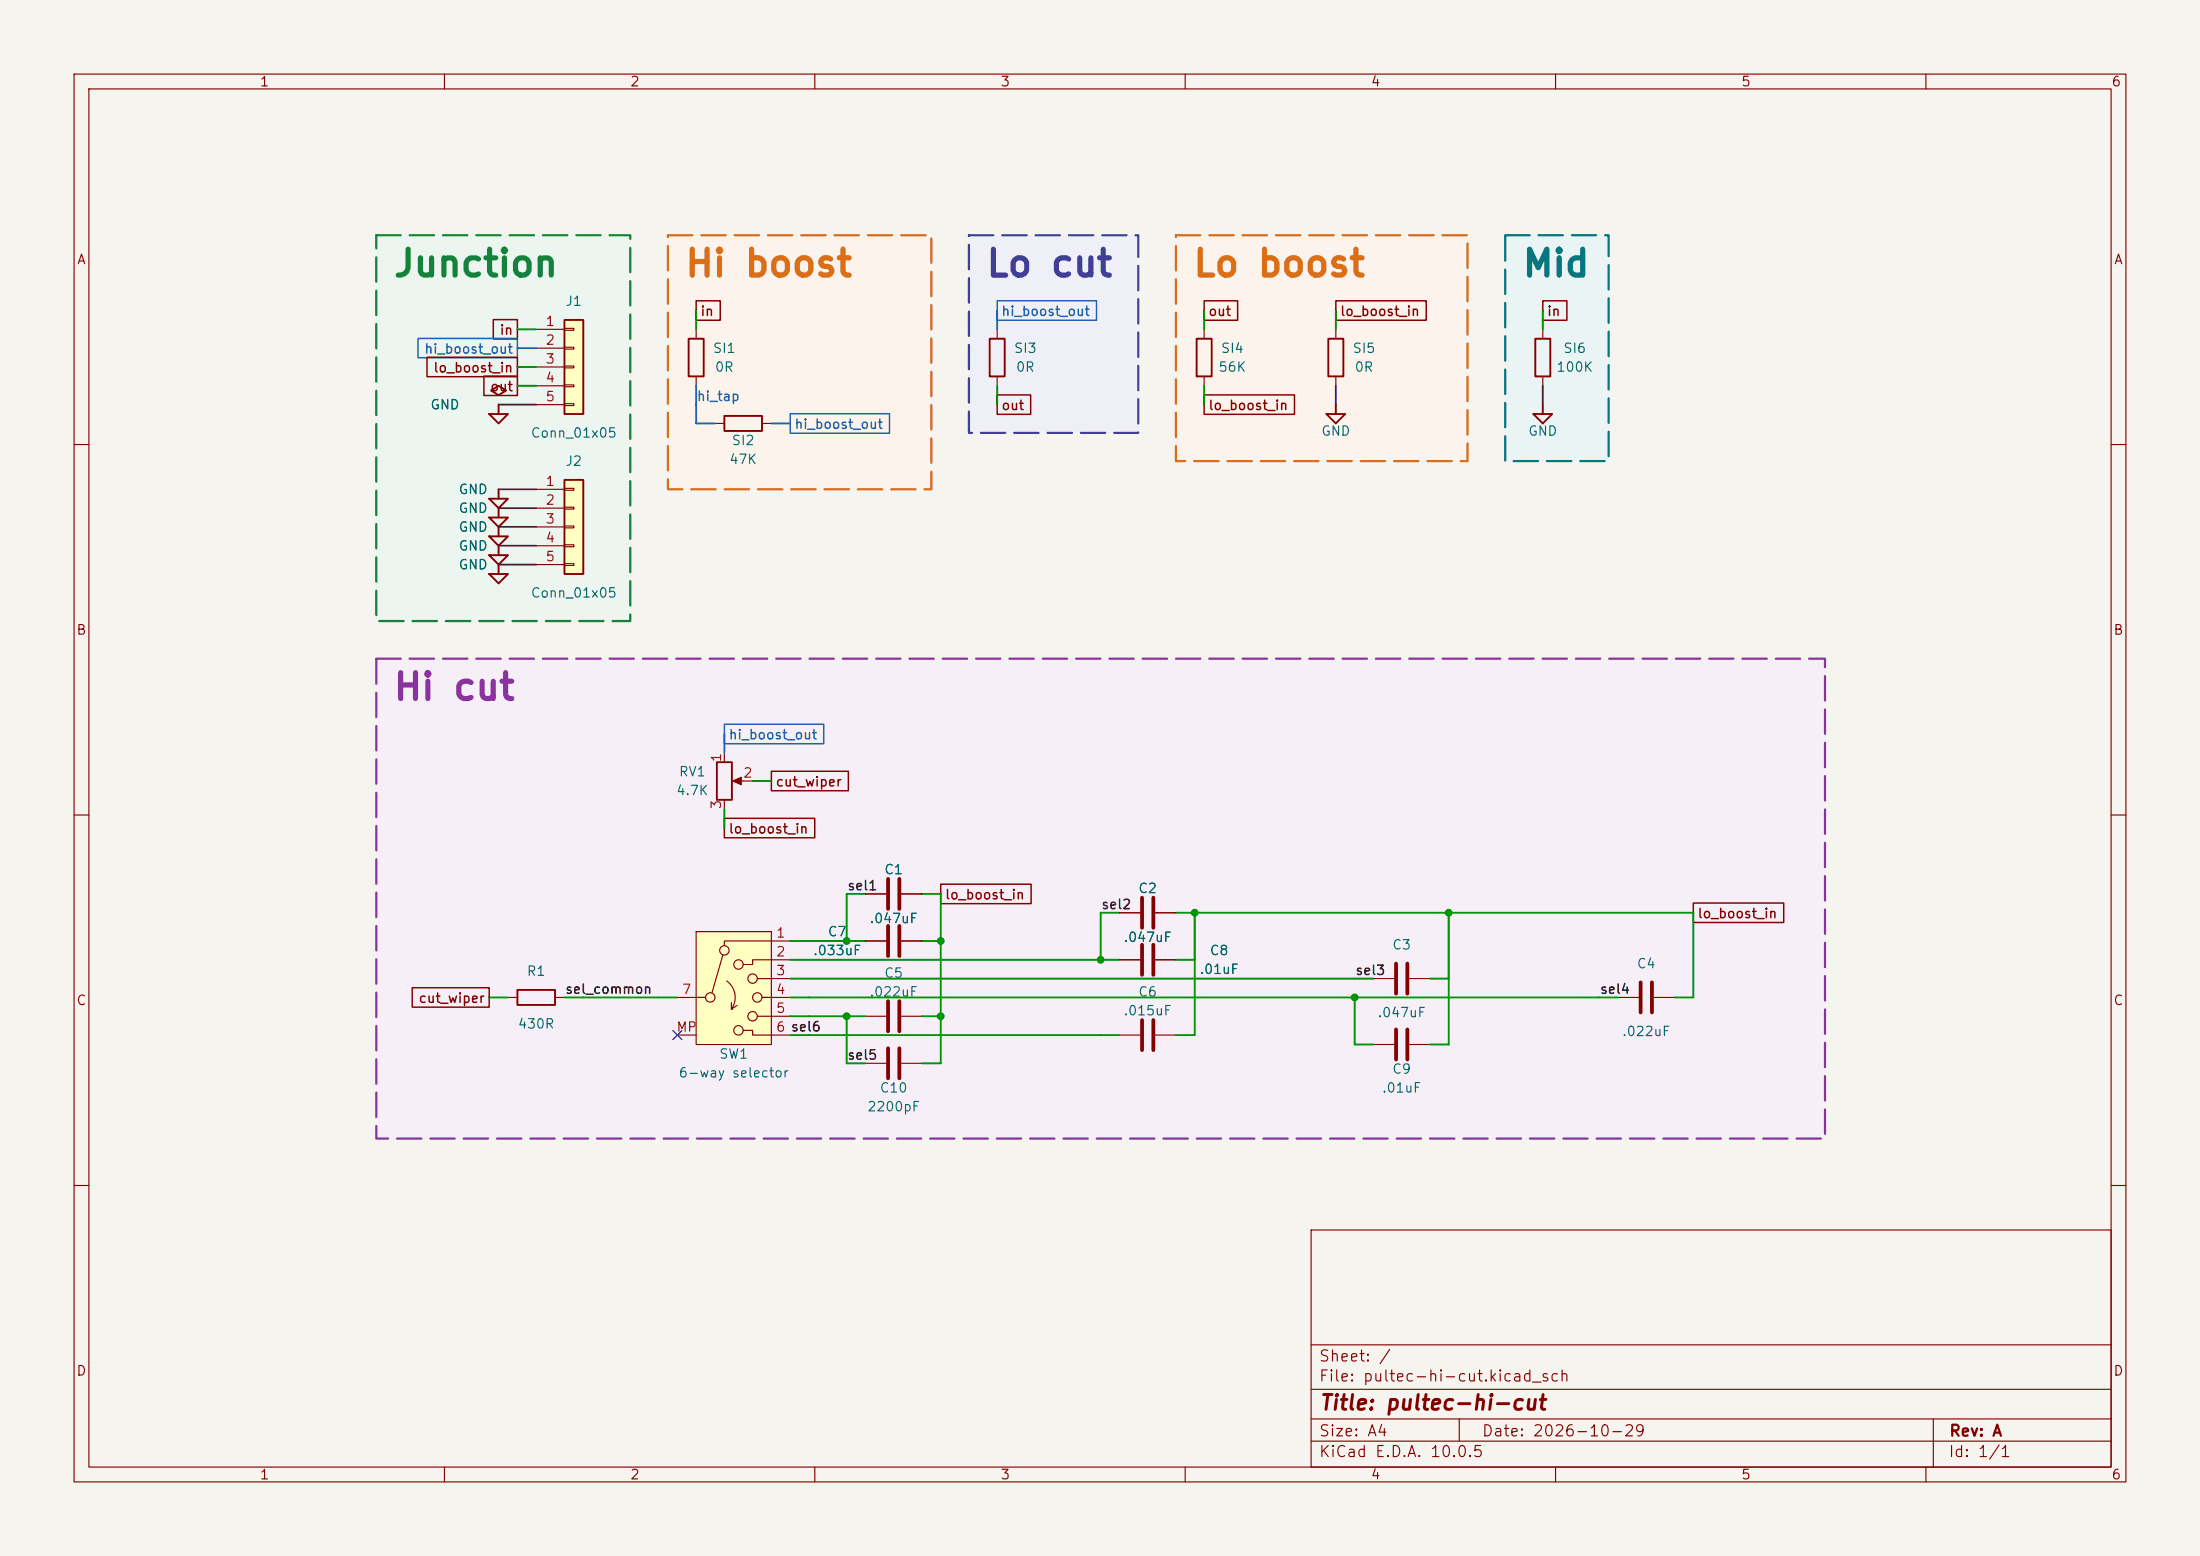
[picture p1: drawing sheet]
<svg xmlns="http://www.w3.org/2000/svg" width="297mm" height="210mm" viewBox="0 0 297 210" stroke-linecap="round" stroke-linejoin="round" font-family="sans-serif">
<path d="M0 0h297v210h-297z" fill="#f5f4ef" stroke="#f5f4ef" stroke-width=".14"/>
<g fill="none" stroke="#840000" stroke-width=".15">
<path d="M10 10h277v190h-277zM12 12h273v186h-273zM60 10v2M110 10v2M160 10v2M210 10v2M260 10v2M10 60h2M285 60h2M10 110h2M285 110h2M10 160h2"/>
<path d="M177 166h108v32h-108zM285 160h2M60 198v2M110 198v2M160 198v2M177 194.5h108M177 191.5h108M177 187.5h108M177 181.5h108M197 191.5v3M210 198v2M260 198v2"/>
<path d="M261 191.5v6.5"/>
</g>
<path d="M130.8 31.8h22.9v26.6h-22.9z" fill="#efeff8"/>
<path d="M158.7 31.8h39.4v30.4h-39.4z" fill="#fcf3ec"/>
<path d="M203.2 31.8h14v30.4h-14z" fill="#ebf4f5"/>
<path d="M50.8 31.8h34.3v52h-34.3z" fill="#ecf5ef"/>
<path d="M50.8 88.9h195.6v64.8h-195.6z" fill="#f6eff7"/>
<path d="M90.2 31.8h35.5v34.2h-35.5z" fill="#fcf3ec"/>
<path d="M188.5 138.9v4.1M190 138.9v4.1" fill="none" stroke="#840000" stroke-width=".51"/>
<path d="M185.4 141h2.8M190.2 141h2.8" fill="none" stroke="#840000" stroke-width=".15"/>
<path d="M179.1 55.9h2.5l-1.3 1.3zM180.3 54.6v1.3" fill="none" stroke="#840000" stroke-width=".25"/>
<path d="M94 125.7h10.1v15.3h-10.1z" fill="#ffffc2"/>
<g fill="none" stroke="#840000" stroke-width=".15">
<path d="M134.6 44.5v1.2M134.6 50.8v1.3M162.6 44.5v1.2M162.6 50.8v1.3M208.3 44.5v1.2M208.3 50.8v1.3M91.4 134.6h3.8M91.4 139.7h2.6M94 125.7h10.1v15.3h-10.1zM97.6 128.9l-1.5 5.1M98.1 132.4a2.73 2.73 0 0 1 .6 3.8M98.7 136.2h.1"/>
<path d="M98.7 135.3v.9M99.5 135.7l-.8 .5M100.3 139.1h1.3v.6h5.1M102.2 132.1h4.5M102.2 137.2h4.5M102.9 134.6h3.8M106.7 127h-8.9v.6M106.7 129.5h-5.1v.7h-1.3"/>
<circle cx="95.9" cy="134.6" r=".63"/>
<circle cx="97.8" cy="128.3" r=".63"/>
<circle cx="99.7" cy="130.2" r=".63"/>
<circle cx="99.7" cy="139.1" r=".63"/>
<circle cx="101.6" cy="132.1" r=".63"/>
<circle cx="101.6" cy="137.2" r=".63"/>
<circle cx="102.2" cy="134.6" r=".63"/>
</g>
<path d="M133.6 45.7h2v5.1h-2zM161.5 45.7h2.1v5.1h-2.1zM207 55.9h2.5l-1.2 1.3zM207.3 45.7h2v5.1h-2zM208.3 54.6v1.3" fill="none" stroke="#840000" stroke-width=".25"/>
<path d="M76.2 64.8h2.5v12.7h-2.5z" fill="#ffffc2"/>
<g fill="none" stroke="#840000" stroke-width=".25">
<path d="M66 55.9h2.6l-1.3 1.3zM66.3 52.7l1-.6 1 .6-1 .6zM67.3 54.6v1.3M66 72.4h2.6l-1.3 1.3zM66 74.9h2.6l-1.3 1.3zM66 69.9h2.6l-1.3 1.2zM66 77.5h2.6l-1.3 1.2zM66 67.3h2.6l-1.3 1.3zM67.3 66v1.3M67.3 68.6v1.3M67.3 71.1v1.3M67.3 73.7v1.2"/>
<path d="M67.3 76.2v1.3M76.2 64.8h2.5v12.7h-2.5z"/>
</g>
<path d="M72.4 66h3.8M72.4 68.6h3.8M72.4 71.1h3.8M72.4 73.7h3.8M72.4 76.2h3.8M76.2 65.9h1.3v.3h-1.3zM76.2 68.5h1.3v.2h-1.3zM76.2 71h1.3v.2h-1.3zM76.2 73.5h1.3v.3h-1.3zM76.2 76.1h1.3v.2h-1.3z" fill="none" stroke="#840000" stroke-width=".15"/>
<path d="M76.2 43.2h2.5v12.7h-2.5z" fill="#ffffc2"/>
<path d="M76.2 43.2h2.5v12.7h-2.5zM93 45.7h2v5.1h-2zM97.8 56.1h5.1v2.1h-5.1zM179.3 45.7h2.1v5.1h-2.1zM96.8 102.9h2v5.1h-2zM69.8 133.6h5.1v2h-5.1z" fill="none" stroke="#840000" stroke-width=".25"/>
<g fill="none" stroke="#840000" stroke-width=".15">
<path d="M72.4 44.5h3.8M72.4 47h3.8M72.4 49.5h3.8M72.4 52.1h3.8M72.4 54.6h3.8M76.2 44.3h1.3v.3h-1.3zM76.2 46.9h1.3v.2h-1.3zM76.2 49.4h1.3v.3h-1.3zM76.2 51.9h1.3v.3h-1.3zM76.2 54.5h1.3v.2h-1.3zM94 44.5v1.2M94 50.8v1.3"/>
<path d="M96.5 57.2h1.3M102.9 57.2h1.2M180.3 44.5v1.2M180.3 50.8v1.3M97.8 101.6v1.3M97.8 108v1.2M99.3 105.4h2.3M68.6 134.6h1.2M74.9 134.6h1.3M116.8 137.2h2.8M116.8 120.7h2.8M116.8 127h2.8"/>
<path d="M121.7 137.2h2.8M121.7 120.7h2.8M121.7 127h2.8M151.1 129.5h2.8M151.1 139.7h2.8M151.1 123.2h2.8M156 129.5h2.7M156 139.7h2.7M156 123.2h2.7M185.4 132.1h2.8M190.2 132.1h2.8M218.4 134.6h2.8"/>
<path d="M223.3 134.6h2.8M116.8 143.5h2.8M121.7 143.5h2.8"/>
</g>
<g fill="none" stroke="#840000" stroke-width=".51">
<path d="M119.9 118.6v4.1M121.4 118.6v4.1M119.9 125v4M119.9 135.1v4.1M121.4 125v4M121.4 135.1v4.1M154.2 121.2v4M154.2 127.5v4.1M154.2 137.7v4M155.7 121.2v4M155.7 127.5v4.1M155.7 137.7v4"/>
<path d="M188.5 130v4.1M190 130v4.1M221.5 132.6v4.1M223 132.6v4.1M119.9 141.5v4M121.4 141.5v4"/>
</g>
<path d="M98.9 105.4l1.2-.5v1z" fill="#840000" stroke="#840000" stroke-width=".15"/>
<g fill="none" stroke="#840000" stroke-width=".2">
<path d="M57.6 48.2h12.2v2.6h-12.2zM65.3 50.8h4.5v2.6h-4.5zM66.6 43.1h3.2v2.7h-3.2zM94 40.6h3.2v2.6h-3.2zM134.6 53.3h4.5v2.6h-4.5zM162.6 40.6h4.5v2.6h-4.5zM162.6 53.3h12.2v2.6h-12.2zM180.3 40.6h12.2v2.6h-12.2zM208.3 40.6h3.2v2.6h-3.2zM97.8 110.4h12.2v2.7h-12.2zM104.1 104.1h10.4v2.6h-10.4zM127 119.3h12.2v2.7h-12.2z"/>
<path d="M55.7 133.3h10.3v2.6h-10.3zM228.6 121.9h12.2v2.6h-12.2z"/>
</g>
<path d="M56.4 45.7h13.4v2.6h-13.4zM106.7 55.8h13.4v2.7h-13.4zM134.6 40.6h13.4v2.6h-13.4zM97.8 97.7h13.4v2.7h-13.4z" fill="none" stroke="#1e5ac8" stroke-width=".2"/>
<g fill="none" stroke="#009600" stroke-width=".25">
<path d="M69.8 44.5h2.6M69.8 49.5h2.6M69.8 52.1h2.6M94 41.9v2.6M134.6 52.1v2.5M162.6 41.9v2.6M162.6 52.1v2.5M180.3 41.9v2.6M208.3 41.9v2.6M97.8 109.2v2.6M101.6 105.4h2.5M66 134.6h2.6"/>
<path d="M76.2 134.6h15.2M106.7 137.2h10.1M106.7 129.5h44.4M106.7 132.1h78.7M106.7 134.6h111.7M106.7 139.7h44.4M106.7 127h10.1M114.3 137.2v6.3h2.5M116.8 120.7h-2.5v6.3M124.5 120.7h2.5v22.8h-2.5M124.5 137.2h2.5M124.5 127h2.5"/>
<path d="M151.1 123.2h-2.5v6.3M158.7 129.5h2.6M158.7 123.2h69.9v11.4h-2.5M161.3 123.2v16.5h-2.6M182.9 134.6v6.4h2.5M193 132.1h2.6M195.6 123.2v17.8h-2.6"/>
</g>
<path d="M67.3 54.6h5.1M180.3 52.1v2.5M208.3 52.1v2.5M67.3 66h5.1M67.3 68.6h5.1M67.3 71.1h5.1M67.3 76.2h5.1M67.3 73.7h5.1" fill="none" stroke="#464646" stroke-width=".25"/>
<path d="M69.8 47h2.6M94 52.1v5.1h2.5M104.1 57.2h2.6M134.6 41.9v2.6M97.8 99.1v2.5" fill="none" stroke="#1e5ac8" stroke-width=".25"/>
<path d="M90.8 139.1l1.2 1.2M92 139.1l-1.2 1.2" fill="none" stroke="#000084" stroke-width=".15"/>
<path d="M130.8 31.8h22.9v26.6h-22.9z" fill="none" stroke="#3c3caa" stroke-width=".3" stroke-dasharray="3.3 1.2"/>
<path d="M90.2 31.8h35.5v34.2h-35.5zM158.7 31.8h39.4v30.4h-39.4z" fill="none" stroke="#dc6e14" stroke-width=".3" stroke-dasharray="3.3 1.2"/>
<path d="M203.2 31.8h14v30.4h-14z" fill="none" stroke="#007882" stroke-width=".3" stroke-dasharray="3.3 1.2"/>
<path d="M50.8 31.8h34.3v52h-34.3z" fill="none" stroke="#14823c" stroke-width=".3" stroke-dasharray="3.3 1.2"/>
<path d="M50.8 88.9h195.6v64.8h-195.6z" fill="none" stroke="#8c32a0" stroke-width=".3" stroke-dasharray="3.3 1.2"/>
<g fill="#009600" stroke="#009600" stroke-width=".14">
<circle cx="161.3" cy="123.2" r=".46"/>
<circle cx="182.9" cy="134.6" r=".46"/>
<circle cx="195.6" cy="123.2" r=".46"/>
<circle cx="127" cy="127" r=".46"/>
<circle cx="127" cy="137.2" r=".46"/>
<circle cx="114.3" cy="127" r=".46"/>
<circle cx="114.3" cy="137.2" r=".46"/>
<circle cx="148.6" cy="129.5" r=".46"/>
</g>
<text font-size="3.5" fill="#14823c" x="52.9" y="38.2">Junction</text>
<g font-size="3.5" fill="#dc6e14">
<text x="92.3" y="38.2">Hi boost</text>
<text x="160.9" y="38.2">Lo boost</text>
</g>
<text font-size="3.5" fill="#3c3caa" x="132.9" y="38.2">Lo cut</text>
<text font-size="3.5" fill="#007882" x="205.3" y="38.2">Mid</text>
<text font-size="3.5" fill="#8c32a0" x="52.9" y="95.3">Hi cut</text>
<text font-size="2" fill="#840000" x="178" y="190.8">Title: pultec-hi-cut</text>
<g font-size="1.5" fill="#840000">
<text x="178" y="184.1">Sheet: /</text>
<text x="178" y="186.8">File: pultec-hi-cut.kicad_sch</text>
<text x="178" y="197">KiCad E.D.A. 10.0.5</text>
<text x="178" y="194.2">Size: A4</text>
<text x="200" y="194.2">Date: 2026-10-29</text>
<text x="263" y="197">Id: 1/1</text>
<text x="263" y="194.2">Rev: A</text>
</g>
<g font-size="1.3" fill="#840000">
<text x="35" y="12">1</text>
<text x="85" y="12">2</text>
<text x="135" y="12">3</text>
<text x="185" y="12">4</text>
<text x="235" y="12">5</text>
<text x="285" y="12">6</text>
<text x="10.3" y="36">A</text>
<text x="285.3" y="36">A</text>
<text x="67.4" y="45.5">in</text>
<text x="94.5" y="43">in</text>
<text x="163" y="43">out</text>
<text x="180.8" y="43">lo_boost_in</text>
<text x="208.8" y="43">in</text>
<text x="58.4" y="50.6">lo_boost_in</text>
<text x="66.1" y="53.1">out</text>
<text x="135.1" y="55.7">out</text>
<text x="163" y="55.7">lo_boost_in</text>
<text x="10.2" y="86">B</text>
<text x="285.2" y="86">B</text>
<text x="104.6" y="106.5">cut_wiper</text>
<text x="98.3" y="112.8">lo_boost_in</text>
<text x="127.5" y="121.7">lo_boost_in</text>
<text x="229.1" y="124.2">lo_boost_in</text>
<text x="10.2" y="136">C</text>
<text x="56.4" y="135.7">cut_wiper</text>
<text x="285.2" y="136">C</text>
<text x="10.2" y="186">D</text>
<text x="285.2" y="186">D</text>
<text x="35" y="200">1</text>
<text x="85" y="200">2</text>
<text x="135" y="200">3</text>
<text x="185" y="200">4</text>
<text x="235" y="200">5</text>
<text x="285" y="200">6</text>
</g>
<g font-size="1.3" fill="#006464">
<text x="76.3" y="41.6">J1</text>
<text x="96.2" y="48">SI1</text>
<text x="136.8" y="48">SI3</text>
<text x="164.7" y="48">SI4</text>
<text x="182.5" y="48">SI5</text>
<text x="211" y="48">SI6</text>
<text x="96.4" y="50.5">0R</text>
<text x="137.1" y="50.5">0R</text>
<text x="164.4" y="50.5">56K</text>
<text x="182.8" y="50.5">0R</text>
<text x="210" y="50.5">100K</text>
<text x="58" y="55.6">GND</text>
<text x="71.6" y="59.4">Conn_01x05</text>
<text x="178.3" y="59.1">GND</text>
<text x="206.2" y="59.1">GND</text>
<text x="76.3" y="63.2">J2</text>
<text x="98.4" y="62.9">47K</text>
<text x="98.7" y="60.4">SI2</text>
<text x="61.8" y="69.5">GND</text>
<text x="61.8" y="67">GND</text>
<text x="61.8" y="72.1">GND</text>
<text x="61.8" y="74.6">GND</text>
<text x="61.8" y="77.2">GND</text>
<text x="71.6" y="81">Conn_01x05</text>
<text x="91.2" y="107.6">4.7K</text>
<text x="91.6" y="105.1">RV1</text>
<text x="119.3" y="118.3">C1</text>
<text x="117.3" y="124.9">.047uF</text>
<text x="153.6" y="120.9">C2</text>
<text x="109.7" y="129.2">.033uF</text>
<text x="111.7" y="126.7">C7</text>
<text x="151.6" y="127.5">.047uF</text>
<text x="161.8" y="131.8">.01uF</text>
<text x="163.2" y="129.2">C8</text>
<text x="187.9" y="128.5">C3</text>
<text x="220.9" y="131">C4</text>
<text x="71" y="132">R1</text>
<text x="117.3" y="134.8">.022uF</text>
<text x="119.3" y="132.3">C5</text>
<text x="151.6" y="137.4">.015uF</text>
<text x="153.6" y="134.8">C6</text>
<text x="185.9" y="137.6">.047uF</text>
<text x="69.8" y="139.1">430R</text>
<text x="97" y="143.2">SW1</text>
<text x="218.9" y="140.2">.022uF</text>
<text x="91.5" y="145.7">6-way selector</text>
<text x="118.7" y="147.8">C10</text>
<text x="186.5" y="147.8">.01uF</text>
<text x="187.9" y="145.2">C9</text>
<text x="117" y="150.3">2200pF</text>
</g>
<g font-size="1.3" fill="#a90000">
<text x="73.6" y="44.3">1</text>
<text x="73.6" y="46.9">2</text>
<text x="73.6" y="49.4">3</text>
<text x="73.6" y="51.9">4</text>
<text x="73.6" y="54.5">5</text>
<text x="73.6" y="65.9">1</text>
<text x="73.6" y="68.4">2</text>
<text x="73.6" y="71">3</text>
<text x="73.6" y="73.5">4</text>
<text x="73.6" y="76.1">5</text>
<text x="97.7" y="103" transform="rotate(-90 97.7 103)">1</text>
<text x="100.2" y="105.3">2</text>
<text x="97.7" y="109.3" transform="rotate(-90 97.7 109.3)">3</text>
<text x="104.7" y="126.9">1</text>
<text x="104.7" y="129.4">2</text>
<text x="104.7" y="131.9">3</text>
<text x="92" y="134.5">7</text>
<text x="104.7" y="134.5">4</text>
<text x="104.7" y="137">5</text>
<text x="91.2" y="139.6">MP</text>
<text x="104.7" y="139.6">6 sel6</text>
</g>
<g font-size="1.3" fill="#1e5ac8">
<text x="135.1" y="43">hi_boost_out</text>
<text x="57.2" y="48">hi_boost_out</text>
<text x="94" y="54.4">hi_tap</text>
<text x="107.2" y="58.2">hi_boost_out</text>
<text x="98.3" y="100.1">hi_boost_out</text>
</g>
<g font-size="1.3" fill="#0f0f0f">
<text x="114.3" y="120.5">sel1</text>
<text x="148.6" y="123">sel2</text>
<text x="182.9" y="131.9">sel3</text>
<text x="76.2" y="134.4">sel_common</text>
<text x="215.9" y="134.4">sel4</text>
<text x="114.3" y="143.3">sel5</text>
</g>
</svg>
